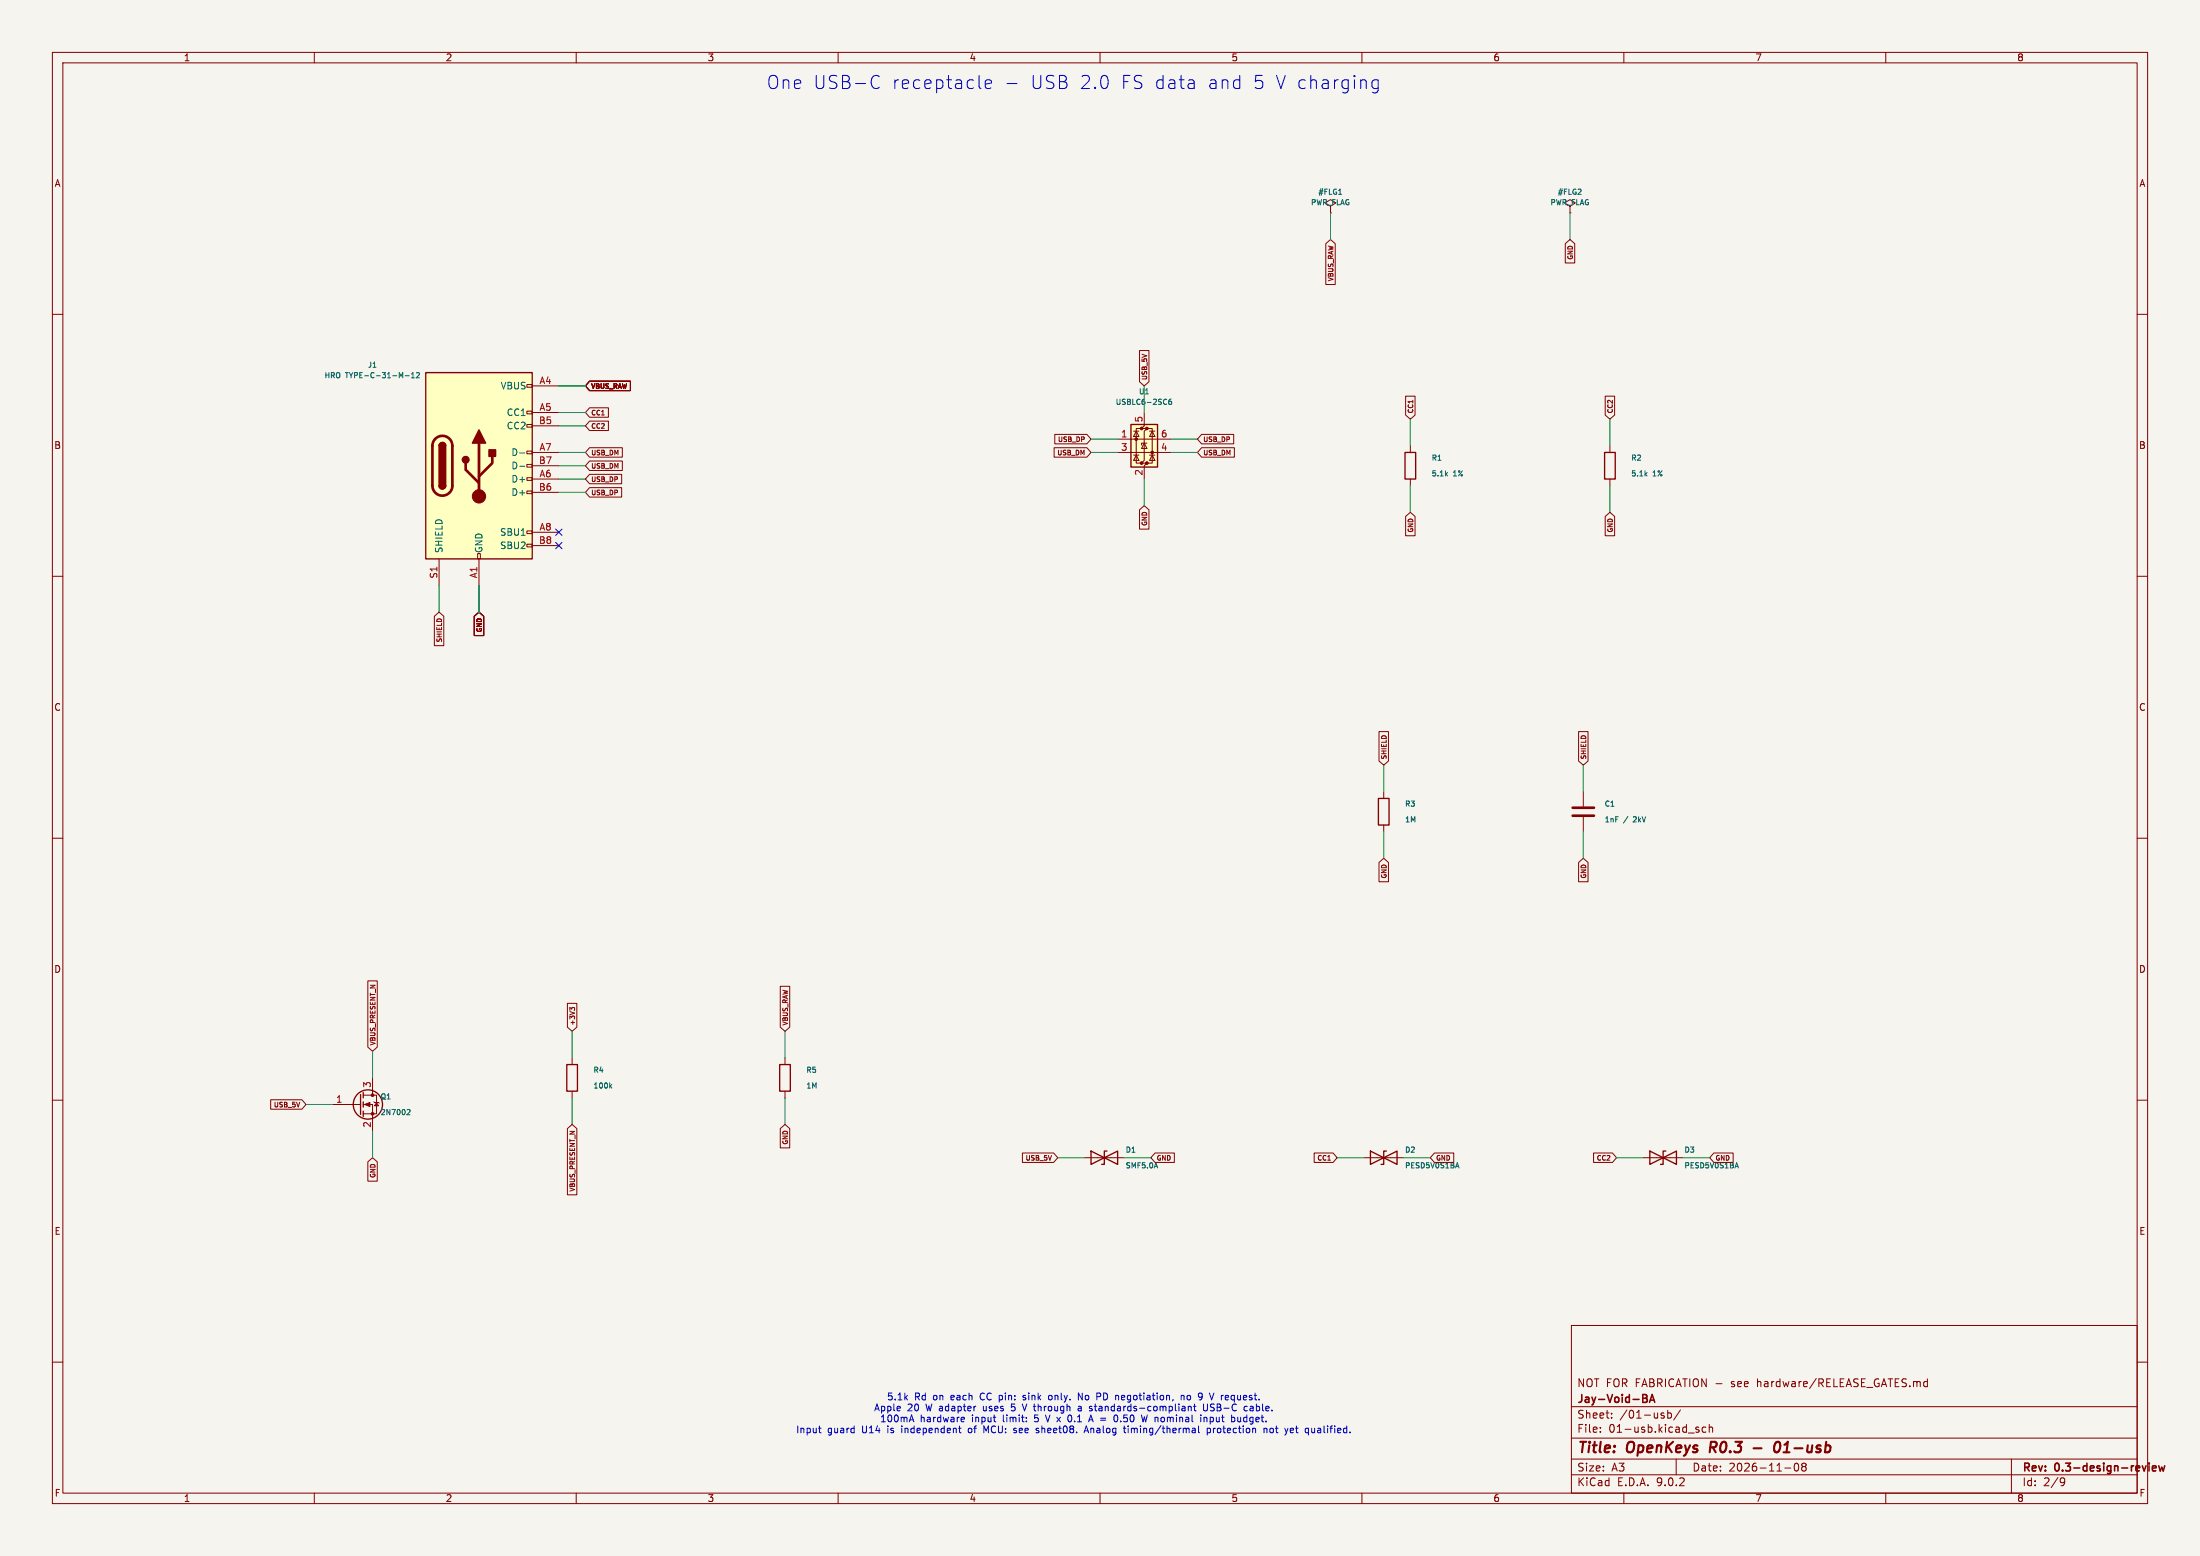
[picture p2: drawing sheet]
(kicad_sch
 (version 20250114)
 (generator "eeschema")
 (paper "A3")
 (title_block
  (title "OpenKeys R0.3 - 01-usb")
  (date "2026-11-08")
  (rev "0.3-design-review")
  (company "Jay-Void-BA")
  (comment 1 "NOT FOR FABRICATION - see hardware/RELEASE_GATES.md"))
 (lib_symbols
  (symbol "OpenKeys:USB_C_Receptacle_USB2.0_16P"
   (pin_names
    (offset 1.016)) (exclude_from_sim no) (in_bom yes) (on_board yes)
   (property "Reference" "J" (at 0 22.225 0) (effects (font (size 1.27 1.27))))
   (property "Value" "USB_C_Receptacle_USB2.0_16P" (at 0 19.685 0) (effects (font (size 1.27 1.27))))
   (property "Footprint" "" (at 3.81 0 0) (effects (font (size 1.27 1.27)) (hide yes)))
   (property "Datasheet" "https://www.usb.org/sites/default/files/documents/usb_type-c.zip" (at 3.81 0 0) (effects (font (size 1.27 1.27)) (hide yes)))
   (property "Description" "USB 2.0-only 16P Type-C Receptacle connector" (at 0 0 0) (effects (font (size 1.27 1.27)) (hide yes)))
   (symbol "USB_C_Receptacle_USB2.0_16P_0_0"
    (rectangle (start -0.254 -17.78) (end 0.254 -16.764) (stroke (width 0) (type default)) (fill (type none)))
    (rectangle (start 10.16 15.494) (end 9.144 14.986) (stroke (width 0) (type default)) (fill (type none)))
    (rectangle (start 10.16 10.414) (end 9.144 9.906) (stroke (width 0) (type default)) (fill (type none)))
    (rectangle (start 10.16 7.874) (end 9.144 7.366) (stroke (width 0) (type default)) (fill (type none)))
    (rectangle (start 10.16 2.794) (end 9.144 2.286) (stroke (width 0) (type default)) (fill (type none)))
    (rectangle (start 10.16 0.254) (end 9.144 -0.254) (stroke (width 0) (type default)) (fill (type none)))
    (rectangle (start 10.16 -2.286) (end 9.144 -2.794) (stroke (width 0) (type default)) (fill (type none)))
    (rectangle (start 10.16 -4.826) (end 9.144 -5.334) (stroke (width 0) (type default)) (fill (type none)))
    (rectangle (start 10.16 -12.446) (end 9.144 -12.954) (stroke (width 0) (type default)) (fill (type none)))
    (rectangle (start 10.16 -14.986) (end 9.144 -15.494) (stroke (width 0) (type default)) (fill (type none))))
   (symbol "USB_C_Receptacle_USB2.0_16P_0_1"
    (rectangle (start -10.16 17.78) (end 10.16 -17.78) (stroke (width 0.254) (type default)) (fill (type background)))
    (polyline (pts (xy -8.89 -3.81) (xy -8.89 3.81)) (stroke (width 0.508) (type default)) (fill (type none)))
    (rectangle (start -7.62 -3.81) (end -6.35 3.81) (stroke (width 0.254) (type default)) (fill (type outline)))
    (arc (start -7.62 3.81) (mid -6.985 4.4423) (end -6.35 3.81) (stroke (width 0.254) (type default)) (fill (type none)))
    (arc (start -7.62 3.81) (mid -6.985 4.4423) (end -6.35 3.81) (stroke (width 0.254) (type default)) (fill (type outline)))
    (arc (start -8.89 3.81) (mid -6.985 5.7067) (end -5.08 3.81) (stroke (width 0.508) (type default)) (fill (type none)))
    (arc (start -5.08 -3.81) (mid -6.985 -5.7067) (end -8.89 -3.81) (stroke (width 0.508) (type default)) (fill (type none)))
    (arc (start -6.35 -3.81) (mid -6.985 -4.4423) (end -7.62 -3.81) (stroke (width 0.254) (type default)) (fill (type none)))
    (arc (start -6.35 -3.81) (mid -6.985 -4.4423) (end -7.62 -3.81) (stroke (width 0.254) (type default)) (fill (type outline)))
    (polyline (pts (xy -5.08 3.81) (xy -5.08 -3.81)) (stroke (width 0.508) (type default)) (fill (type none)))
    (circle (center -2.54 1.143) (radius 0.635) (stroke (width 0.254) (type default)) (fill (type outline)))
    (polyline (pts (xy -1.27 4.318) (xy 0 6.858) (xy 1.27 4.318) (xy -1.27 4.318)) (stroke (width 0.254) (type default)) (fill (type outline)))
    (polyline (pts (xy 0 -2.032) (xy 2.54 0.508) (xy 2.54 1.778)) (stroke (width 0.508) (type default)) (fill (type none)))
    (polyline (pts (xy 0 -3.302) (xy -2.54 -0.762) (xy -2.54 0.508)) (stroke (width 0.508) (type default)) (fill (type none)))
    (polyline (pts (xy 0 -5.842) (xy 0 4.318)) (stroke (width 0.508) (type default)) (fill (type none)))
    (circle (center 0 -5.842) (radius 1.27) (stroke (width 0) (type default)) (fill (type outline)))
    (rectangle (start 1.905 1.778) (end 3.175 3.048) (stroke (width 0.254) (type default)) (fill (type outline))))
   (symbol "USB_C_Receptacle_USB2.0_16P_1_1"
    (pin passive line (at -7.62 -22.86 90) (length 5.08) (name "SHIELD" (effects (font (size 1.27 1.27)))) (number "S1" (effects (font (size 1.27 1.27)))))
    (pin passive line (at 0 -22.86 90) (length 5.08) (name "GND" (effects (font (size 1.27 1.27)))) (number "A1" (effects (font (size 1.27 1.27)))))
    (pin passive line (at 0 -22.86 90) (length 5.08) (hide yes) (name "GND" (effects (font (size 1.27 1.27)))) (number "A12" (effects (font (size 1.27 1.27)))))
    (pin passive line (at 0 -22.86 90) (length 5.08) (hide yes) (name "GND" (effects (font (size 1.27 1.27)))) (number "B1" (effects (font (size 1.27 1.27)))))
    (pin passive line (at 0 -22.86 90) (length 5.08) (hide yes) (name "GND" (effects (font (size 1.27 1.27)))) (number "B12" (effects (font (size 1.27 1.27)))))
    (pin passive line (at 15.24 15.24 180) (length 5.08) (name "VBUS" (effects (font (size 1.27 1.27)))) (number "A4" (effects (font (size 1.27 1.27)))))
    (pin passive line (at 15.24 15.24 180) (length 5.08) (hide yes) (name "VBUS" (effects (font (size 1.27 1.27)))) (number "A9" (effects (font (size 1.27 1.27)))))
    (pin passive line (at 15.24 15.24 180) (length 5.08) (hide yes) (name "VBUS" (effects (font (size 1.27 1.27)))) (number "B4" (effects (font (size 1.27 1.27)))))
    (pin passive line (at 15.24 15.24 180) (length 5.08) (hide yes) (name "VBUS" (effects (font (size 1.27 1.27)))) (number "B9" (effects (font (size 1.27 1.27)))))
    (pin bidirectional line (at 15.24 10.16 180) (length 5.08) (name "CC1" (effects (font (size 1.27 1.27)))) (number "A5" (effects (font (size 1.27 1.27)))))
    (pin bidirectional line (at 15.24 7.62 180) (length 5.08) (name "CC2" (effects (font (size 1.27 1.27)))) (number "B5" (effects (font (size 1.27 1.27)))))
    (pin bidirectional line (at 15.24 2.54 180) (length 5.08) (name "D-" (effects (font (size 1.27 1.27)))) (number "A7" (effects (font (size 1.27 1.27)))))
    (pin bidirectional line (at 15.24 0 180) (length 5.08) (name "D-" (effects (font (size 1.27 1.27)))) (number "B7" (effects (font (size 1.27 1.27)))))
    (pin bidirectional line (at 15.24 -2.54 180) (length 5.08) (name "D+" (effects (font (size 1.27 1.27)))) (number "A6" (effects (font (size 1.27 1.27)))))
    (pin bidirectional line (at 15.24 -5.08 180) (length 5.08) (name "D+" (effects (font (size 1.27 1.27)))) (number "B6" (effects (font (size 1.27 1.27)))))
    (pin bidirectional line (at 15.24 -12.7 180) (length 5.08) (name "SBU1" (effects (font (size 1.27 1.27)))) (number "A8" (effects (font (size 1.27 1.27)))))
    (pin bidirectional line (at 15.24 -15.24 180) (length 5.08) (name "SBU2" (effects (font (size 1.27 1.27)))) (number "B8" (effects (font (size 1.27 1.27))))))
   (embedded_fonts no))
  (symbol "OpenKeys:USBLC6-2SC6"
   (property "Reference" "U" (at 0.635 5.715 0) (effects (font (size 1.27 1.27)) (justify left)))
   (property "Value" "USBLC6-2SC6" (at 0.635 3.81 0) (effects (font (size 1.27 1.27)) (justify left)))
   (property "Footprint" "Package_TO_SOT_SMD:SOT-23-6" (at 1.27 -6.35 0) (effects (font (size 1.27 1.27)
    (italic yes)) (justify left) (hide yes)))
   (property "Datasheet" "https://www.st.com/resource/en/datasheet/usblc6-2.pdf" (at 1.27 -8.255 0) (effects (font (size 1.27 1.27)) (justify left) (hide yes)))
   (property "Description" "Very low capacitance ESD protection diode, 2 data-line, SOT-23-6" (at 0 0 0) (effects (font (size 1.27 1.27)) (hide yes)))
   (pin_names (hide yes)) (exclude_from_sim no) (in_bom yes) (on_board yes)
   (symbol "USBLC6-2SC6_0_0"
    (circle (center -1.524 0) (radius 0.0001) (stroke (width 0.508) (type default)) (fill (type none)))
    (circle (center -0.508 2.032) (radius 0.0001) (stroke (width 0.508) (type default)) (fill (type none)))
    (circle (center -0.508 -4.572) (radius 0.0001) (stroke (width 0.508) (type default)) (fill (type none)))
    (circle (center 0.508 2.032) (radius 0.0001) (stroke (width 0.508) (type default)) (fill (type none)))
    (circle (center 0.508 -4.572) (radius 0.0001) (stroke (width 0.508) (type default)) (fill (type none)))
    (circle (center 1.524 -2.54) (radius 0.0001) (stroke (width 0.508) (type default)) (fill (type none))))
   (symbol "USBLC6-2SC6_0_1"
    (polyline (pts (xy -2.54 0) (xy 2.54 0)) (stroke (width 0) (type default)) (fill (type none)))
    (polyline (pts (xy -2.54 -2.54) (xy 2.54 -2.54)) (stroke (width 0) (type default)) (fill (type none)))
    (polyline (pts (xy -2.032 0.508) (xy -1.016 0.508) (xy -1.524 1.524) (xy -2.032 0.508)) (stroke (width 0) (type default)) (fill (type none)))
    (polyline (pts (xy -2.032 -3.048) (xy -1.016 -3.048)) (stroke (width 0) (type default)) (fill (type none)))
    (polyline (pts (xy -1.016 1.524) (xy -2.032 1.524)) (stroke (width 0) (type default)) (fill (type none)))
    (polyline (pts (xy -1.016 -4.064) (xy -2.032 -4.064) (xy -1.524 -3.048) (xy -1.016 -4.064)) (stroke (width 0) (type default)) (fill (type none)))
    (polyline (pts (xy -0.508 -1.143) (xy -0.508 -0.762) (xy 0.508 -0.762)) (stroke (width 0) (type default)) (fill (type none)))
    (polyline (pts (xy 0 2.54) (xy -0.508 2.032) (xy 0.508 2.032) (xy 0 1.524) (xy 0 -4.064) (xy -0.508 -4.572) (xy 0.508 -4.572) (xy 0 -5.08)) (stroke (width 0) (type default)) (fill (type none)))
    (polyline (pts (xy 0.508 -1.778) (xy -0.508 -1.778) (xy 0 -0.762) (xy 0.508 -1.778)) (stroke (width 0) (type default)) (fill (type none)))
    (polyline (pts (xy 1.016 1.524) (xy 2.032 1.524)) (stroke (width 0) (type default)) (fill (type none)))
    (polyline (pts (xy 1.016 -3.048) (xy 2.032 -3.048)) (stroke (width 0) (type default)) (fill (type none)))
    (polyline (pts (xy 2.032 0.508) (xy 1.016 0.508) (xy 1.524 1.524) (xy 2.032 0.508)) (stroke (width 0) (type default)) (fill (type none)))
    (polyline (pts (xy 2.032 -4.064) (xy 1.016 -4.064) (xy 1.524 -3.048) (xy 2.032 -4.064)) (stroke (width 0) (type default)) (fill (type none))))
   (symbol "USBLC6-2SC6_1_1"
    (rectangle (start -2.54 2.794) (end 2.54 -5.334) (stroke (width 0.254) (type default)) (fill (type background)))
    (polyline (pts (xy -0.508 2.032) (xy -1.524 2.032) (xy -1.524 -4.572) (xy -0.508 -4.572)) (stroke (width 0) (type default)) (fill (type none)))
    (polyline (pts (xy 0.508 -4.572) (xy 1.524 -4.572) (xy 1.524 2.032) (xy 0.508 2.032)) (stroke (width 0) (type default)) (fill (type none)))
    (pin passive line (at -5.08 0 0) (length 2.54) (name "I/O1" (effects (font (size 1.27 1.27)))) (number "1" (effects (font (size 1.27 1.27)))))
    (pin passive line (at -5.08 -2.54 0) (length 2.54) (name "I/O2" (effects (font (size 1.27 1.27)))) (number "3" (effects (font (size 1.27 1.27)))))
    (pin passive line (at 0 5.08 270) (length 2.54) (name "VBUS" (effects (font (size 1.27 1.27)))) (number "5" (effects (font (size 1.27 1.27)))))
    (pin passive line (at 0 -7.62 90) (length 2.54) (name "GND" (effects (font (size 1.27 1.27)))) (number "2" (effects (font (size 1.27 1.27)))))
    (pin passive line (at 5.08 0 180) (length 2.54) (name "I/O1" (effects (font (size 1.27 1.27)))) (number "6" (effects (font (size 1.27 1.27)))))
    (pin passive line (at 5.08 -2.54 180) (length 2.54) (name "I/O2" (effects (font (size 1.27 1.27)))) (number "4" (effects (font (size 1.27 1.27))))))
   (embedded_fonts no))
  (symbol "OpenKeys:R"
   (pin_numbers (hide yes))
   (pin_names
    (offset 0)) (exclude_from_sim no) (in_bom yes) (on_board yes)
   (property "Reference" "R" (at 2.032 0 90) (effects (font (size 1.27 1.27))))
   (property "Value" "R" (at 0 0 90) (effects (font (size 1.27 1.27))))
   (property "Footprint" "" (at -1.778 0 90) (effects (font (size 1.27 1.27)) (hide yes)))
   (property "Datasheet" "~" (at 0 0 0) (effects (font (size 1.27 1.27)) (hide yes)))
   (property "Description" "Resistor" (at 0 0 0) (effects (font (size 1.27 1.27)) (hide yes)))
   (symbol "R_0_1"
    (rectangle (start -1.016 -2.54) (end 1.016 2.54) (stroke (width 0.254) (type default)) (fill (type none))))
   (symbol "R_1_1"
    (pin passive line (at 0 3.81 270) (length 1.27) (name "~" (effects (font (size 1.27 1.27)))) (number "1" (effects (font (size 1.27 1.27)))))
    (pin passive line (at 0 -3.81 90) (length 1.27) (name "~" (effects (font (size 1.27 1.27)))) (number "2" (effects (font (size 1.27 1.27))))))
   (embedded_fonts no))
  (symbol "OpenKeys:C"
   (pin_numbers (hide yes))
   (pin_names
    (offset 0.254)) (exclude_from_sim no) (in_bom yes) (on_board yes)
   (property "Reference" "C" (at 0.635 2.54 0) (effects (font (size 1.27 1.27)) (justify left)))
   (property "Value" "C" (at 0.635 -2.54 0) (effects (font (size 1.27 1.27)) (justify left)))
   (property "Footprint" "" (at 0.9652 -3.81 0) (effects (font (size 1.27 1.27)) (hide yes)))
   (property "Datasheet" "~" (at 0 0 0) (effects (font (size 1.27 1.27)) (hide yes)))
   (property "Description" "Unpolarized capacitor" (at 0 0 0) (effects (font (size 1.27 1.27)) (hide yes)))
   (symbol "C_0_1"
    (polyline (pts (xy -2.032 0.762) (xy 2.032 0.762)) (stroke (width 0.508) (type default)) (fill (type none)))
    (polyline (pts (xy -2.032 -0.762) (xy 2.032 -0.762)) (stroke (width 0.508) (type default)) (fill (type none))))
   (symbol "C_1_1"
    (pin passive line (at 0 3.81 270) (length 2.794) (name "~" (effects (font (size 1.27 1.27)))) (number "1" (effects (font (size 1.27 1.27)))))
    (pin passive line (at 0 -3.81 90) (length 2.794) (name "~" (effects (font (size 1.27 1.27)))) (number "2" (effects (font (size 1.27 1.27))))))
   (embedded_fonts no))
  (symbol "OpenKeys:2N7002"
   (property "Reference" "Q" (at 5.08 1.905 0) (effects (font (size 1.27 1.27)) (justify left)))
   (property "Value" "2N7002" (at 5.08 0 0) (effects (font (size 1.27 1.27)) (justify left)))
   (property "Footprint" "Package_TO_SOT_SMD:SOT-23" (at 5.08 -1.905 0) (effects (font (size 1.27 1.27)
    (italic yes)) (justify left) (hide yes)))
   (property "Datasheet" "https://www.onsemi.com/pub/Collateral/NDS7002A-D.PDF" (at 5.08 -3.81 0) (effects (font (size 1.27 1.27)) (justify left) (hide yes)))
   (property "Description" "0.115A Id, 60V Vds, N-Channel MOSFET, SOT-23" (at 0 0 0) (effects (font (size 1.27 1.27)) (hide yes)))
   (pin_names (hide yes)) (exclude_from_sim no) (in_bom yes) (on_board yes)
   (symbol "2N7002_0_1"
    (polyline (pts (xy 0.254 1.905) (xy 0.254 -1.905)) (stroke (width 0.254) (type default)) (fill (type none)))
    (polyline (pts (xy 0.254 0) (xy -2.54 0)) (stroke (width 0) (type default)) (fill (type none)))
    (polyline (pts (xy 0.762 2.286) (xy 0.762 1.27)) (stroke (width 0.254) (type default)) (fill (type none)))
    (polyline (pts (xy 0.762 0.508) (xy 0.762 -0.508)) (stroke (width 0.254) (type default)) (fill (type none)))
    (polyline (pts (xy 0.762 -1.27) (xy 0.762 -2.286)) (stroke (width 0.254) (type default)) (fill (type none)))
    (polyline (pts (xy 0.762 -1.778) (xy 3.302 -1.778) (xy 3.302 1.778) (xy 0.762 1.778)) (stroke (width 0) (type default)) (fill (type none)))
    (polyline (pts (xy 1.016 0) (xy 2.032 0.381) (xy 2.032 -0.381) (xy 1.016 0)) (stroke (width 0) (type default)) (fill (type outline)))
    (circle (center 1.651 0) (radius 2.794) (stroke (width 0.254) (type default)) (fill (type none)))
    (polyline (pts (xy 2.54 2.54) (xy 2.54 1.778)) (stroke (width 0) (type default)) (fill (type none)))
    (circle (center 2.54 1.778) (radius 0.254) (stroke (width 0) (type default)) (fill (type outline)))
    (circle (center 2.54 -1.778) (radius 0.254) (stroke (width 0) (type default)) (fill (type outline)))
    (polyline (pts (xy 2.54 -2.54) (xy 2.54 0) (xy 0.762 0)) (stroke (width 0) (type default)) (fill (type none)))
    (polyline (pts (xy 2.794 0.508) (xy 2.921 0.381) (xy 3.683 0.381) (xy 3.81 0.254)) (stroke (width 0) (type default)) (fill (type none)))
    (polyline (pts (xy 3.302 0.381) (xy 2.921 -0.254) (xy 3.683 -0.254) (xy 3.302 0.381)) (stroke (width 0) (type default)) (fill (type none))))
   (symbol "2N7002_1_1"
    (pin input line (at -5.08 0 0) (length 2.54) (name "G" (effects (font (size 1.27 1.27)))) (number "1" (effects (font (size 1.27 1.27)))))
    (pin passive line (at 2.54 5.08 270) (length 2.54) (name "D" (effects (font (size 1.27 1.27)))) (number "3" (effects (font (size 1.27 1.27)))))
    (pin passive line (at 2.54 -5.08 90) (length 2.54) (name "S" (effects (font (size 1.27 1.27)))) (number "2" (effects (font (size 1.27 1.27))))))
   (embedded_fonts no))
  (symbol "OpenKeys:D_TVS"
   (pin_numbers (hide yes))
   (pin_names
    (offset 1.016) (hide yes)) (exclude_from_sim no) (in_bom yes) (on_board yes)
   (property "Reference" "D" (at 0 2.54 0) (effects (font (size 1.27 1.27))))
   (property "Value" "D_TVS" (at 0 -2.54 0) (effects (font (size 1.27 1.27))))
   (property "Footprint" "" (at 0 0 0) (effects (font (size 1.27 1.27)) (hide yes)))
   (property "Datasheet" "~" (at 0 0 0) (effects (font (size 1.27 1.27)) (hide yes)))
   (property "Description" "Bidirectional transient-voltage-suppression diode" (at 0 0 0) (effects (font (size 1.27 1.27)) (hide yes)))
   (symbol "D_TVS_0_1"
    (polyline (pts (xy -2.54 1.27) (xy -2.54 -1.27) (xy 2.54 1.27) (xy 2.54 -1.27) (xy -2.54 1.27)) (stroke (width 0.254) (type default)) (fill (type none)))
    (polyline (pts (xy 0.508 1.27) (xy 0 1.27) (xy 0 -1.27) (xy -0.508 -1.27)) (stroke (width 0.254) (type default)) (fill (type none)))
    (polyline (pts (xy 1.27 0) (xy -1.27 0)) (stroke (width 0) (type default)) (fill (type none))))
   (symbol "D_TVS_1_1"
    (pin passive line (at -3.81 0 0) (length 2.54) (name "A1" (effects (font (size 1.27 1.27)))) (number "1" (effects (font (size 1.27 1.27)))))
    (pin passive line (at 3.81 0 180) (length 2.54) (name "A2" (effects (font (size 1.27 1.27)))) (number "2" (effects (font (size 1.27 1.27))))))
   (embedded_fonts no))
  (symbol "OpenKeys:PWR_FLAG"
   (power)
   (pin_numbers (hide yes))
   (pin_names
    (offset 0) (hide yes)) (exclude_from_sim no) (in_bom yes) (on_board yes)
   (property "Reference" "#FLG" (at 0 1.905 0) (effects (font (size 1.27 1.27)) (hide yes)))
   (property "Value" "PWR_FLAG" (at 0 3.81 0) (effects (font (size 1.27 1.27))))
   (property "Footprint" "" (at 0 0 0) (effects (font (size 1.27 1.27)) (hide yes)))
   (property "Datasheet" "~" (at 0 0 0) (effects (font (size 1.27 1.27)) (hide yes)))
   (property "Description" "Special symbol for telling ERC where power comes from" (at 0 0 0) (effects (font (size 1.27 1.27)) (hide yes)))
   (symbol "PWR_FLAG_0_0"
    (pin power_out line (at 0 0 90) (length 0) (name "~" (effects (font (size 1.27 1.27)))) (number "1" (effects (font (size 1.27 1.27))))))
   (symbol "PWR_FLAG_0_1"
    (polyline (pts (xy 0 0) (xy 0 1.27) (xy -1.016 1.905) (xy 0 2.54) (xy 1.016 1.905) (xy 0 1.27)) (stroke (width 0) (type default)) (fill (type none))))
   (embedded_fonts no)))
 (text "One USB-C receptacle - USB 2.0 FS data and 5 V charging" (at 205 16 0) (effects (font (size 2.5 2.5))))
 (wire (pts (xy 83.82 111.76) (xy 83.82 116.84)) (stroke (width 0) (type default)))
 (global_label "SHIELD"
  (shape input) (at 83.82 116.84 270) (effects (font (size 0.9 0.9)) (justify right))
  (property "Intersheetrefs" "${INTERSHEET_REFS}" (at 83.82 116.84 270) (effects (font (size 0.8 0.8)) (hide yes))))
 (wire (pts (xy 91.44 111.76) (xy 91.44 116.84)) (stroke (width 0) (type default)))
 (global_label "GND"
  (shape input) (at 91.44 116.84 270) (effects (font (size 0.9 0.9)) (justify right))
  (property "Intersheetrefs" "${INTERSHEET_REFS}" (at 91.44 116.84 270) (effects (font (size 0.8 0.8)) (hide yes))))
 (wire (pts (xy 91.44 111.76) (xy 91.44 116.84)) (stroke (width 0) (type default)))
 (global_label "GND"
  (shape input) (at 91.44 116.84 270) (effects (font (size 0.9 0.9)) (justify right))
  (property "Intersheetrefs" "${INTERSHEET_REFS}" (at 91.44 116.84 270) (effects (font (size 0.8 0.8)) (hide yes))))
 (wire (pts (xy 91.44 111.76) (xy 91.44 116.84)) (stroke (width 0) (type default)))
 (global_label "GND"
  (shape input) (at 91.44 116.84 270) (effects (font (size 0.9 0.9)) (justify right))
  (property "Intersheetrefs" "${INTERSHEET_REFS}" (at 91.44 116.84 270) (effects (font (size 0.8 0.8)) (hide yes))))
 (wire (pts (xy 91.44 111.76) (xy 91.44 116.84)) (stroke (width 0) (type default)))
 (global_label "GND"
  (shape input) (at 91.44 116.84 270) (effects (font (size 0.9 0.9)) (justify right))
  (property "Intersheetrefs" "${INTERSHEET_REFS}" (at 91.44 116.84 270) (effects (font (size 0.8 0.8)) (hide yes))))
 (wire (pts (xy 106.68 73.66) (xy 111.76 73.66)) (stroke (width 0) (type default)))
 (global_label "VBUS_RAW"
  (shape input) (at 111.76 73.66 0) (effects (font (size 0.9 0.9)) (justify left))
  (property "Intersheetrefs" "${INTERSHEET_REFS}" (at 111.76 73.66 0) (effects (font (size 0.8 0.8)) (hide yes))))
 (wire (pts (xy 106.68 73.66) (xy 111.76 73.66)) (stroke (width 0) (type default)))
 (global_label "VBUS_RAW"
  (shape input) (at 111.76 73.66 0) (effects (font (size 0.9 0.9)) (justify left))
  (property "Intersheetrefs" "${INTERSHEET_REFS}" (at 111.76 73.66 0) (effects (font (size 0.8 0.8)) (hide yes))))
 (wire (pts (xy 106.68 73.66) (xy 111.76 73.66)) (stroke (width 0) (type default)))
 (global_label "VBUS_RAW"
  (shape input) (at 111.76 73.66 0) (effects (font (size 0.9 0.9)) (justify left))
  (property "Intersheetrefs" "${INTERSHEET_REFS}" (at 111.76 73.66 0) (effects (font (size 0.8 0.8)) (hide yes))))
 (wire (pts (xy 106.68 73.66) (xy 111.76 73.66)) (stroke (width 0) (type default)))
 (global_label "VBUS_RAW"
  (shape input) (at 111.76 73.66 0) (effects (font (size 0.9 0.9)) (justify left))
  (property "Intersheetrefs" "${INTERSHEET_REFS}" (at 111.76 73.66 0) (effects (font (size 0.8 0.8)) (hide yes))))
 (wire (pts (xy 106.68 78.74) (xy 111.76 78.74)) (stroke (width 0) (type default)))
 (global_label "CC1"
  (shape input) (at 111.76 78.74 0) (effects (font (size 0.9 0.9)) (justify left))
  (property "Intersheetrefs" "${INTERSHEET_REFS}" (at 111.76 78.74 0) (effects (font (size 0.8 0.8)) (hide yes))))
 (wire (pts (xy 106.68 81.28) (xy 111.76 81.28)) (stroke (width 0) (type default)))
 (global_label "CC2"
  (shape input) (at 111.76 81.28 0) (effects (font (size 0.9 0.9)) (justify left))
  (property "Intersheetrefs" "${INTERSHEET_REFS}" (at 111.76 81.28 0) (effects (font (size 0.8 0.8)) (hide yes))))
 (wire (pts (xy 106.68 86.36) (xy 111.76 86.36)) (stroke (width 0) (type default)))
 (global_label "USB_DM"
  (shape input) (at 111.76 86.36 0) (effects (font (size 0.9 0.9)) (justify left))
  (property "Intersheetrefs" "${INTERSHEET_REFS}" (at 111.76 86.36 0) (effects (font (size 0.8 0.8)) (hide yes))))
 (wire (pts (xy 106.68 88.9) (xy 111.76 88.9)) (stroke (width 0) (type default)))
 (global_label "USB_DM"
  (shape input) (at 111.76 88.9 0) (effects (font (size 0.9 0.9)) (justify left))
  (property "Intersheetrefs" "${INTERSHEET_REFS}" (at 111.76 88.9 0) (effects (font (size 0.8 0.8)) (hide yes))))
 (wire (pts (xy 106.68 91.44) (xy 111.76 91.44)) (stroke (width 0) (type default)))
 (global_label "USB_DP"
  (shape input) (at 111.76 91.44 0) (effects (font (size 0.9 0.9)) (justify left))
  (property "Intersheetrefs" "${INTERSHEET_REFS}" (at 111.76 91.44 0) (effects (font (size 0.8 0.8)) (hide yes))))
 (wire (pts (xy 106.68 93.98) (xy 111.76 93.98)) (stroke (width 0) (type default)))
 (global_label "USB_DP"
  (shape input) (at 111.76 93.98 0) (effects (font (size 0.9 0.9)) (justify left))
  (property "Intersheetrefs" "${INTERSHEET_REFS}" (at 111.76 93.98 0) (effects (font (size 0.8 0.8)) (hide yes))))
 (no_connect (at 106.68 101.6))
 (no_connect (at 106.68 104.14))
 (symbol
  (lib_id "OpenKeys:USB_C_Receptacle_USB2.0_16P") (at 91.44 88.9 0) (unit 1) (in_bom yes) (on_board yes) (dnp no)
  (property "Reference" "J1" (at 71.12 69.66 0) (effects (font (size 1 1))))
  (property "Value" "HRO TYPE-C-31-M-12" (at 71.12 71.66 0) (effects (font (size 1 1))))
  (property "Footprint" "Connector_USB:USB_C_Receptacle_HRO_TYPE-C-31-M-12" (at 71.12 88.9 0) (effects (font (size 1 1)) (hide yes)))
  (property "Datasheet" "https://www.usb.org/sites/default/files/documents/usb_type-c.zip" (at 71.12 88.9 0) (effects (font (size 1 1)) (hide yes))) (pin "S1") (pin "A1") (pin "A12") (pin "B1") (pin "B12") (pin "A4") (pin "A9") (pin "B4") (pin "B9") (pin "A5") (pin "B5") (pin "A7") (pin "B7") (pin "A6") (pin "B6") (pin "A8") (pin "B8"))
 (wire (pts (xy 213.36 83.82) (xy 208.28 83.82)) (stroke (width 0) (type default)))
 (global_label "USB_DP"
  (shape input) (at 208.28 83.82 180) (effects (font (size 0.9 0.9)) (justify right))
  (property "Intersheetrefs" "${INTERSHEET_REFS}" (at 208.28 83.82 180) (effects (font (size 0.8 0.8)) (hide yes))))
 (wire (pts (xy 213.36 86.36) (xy 208.28 86.36)) (stroke (width 0) (type default)))
 (global_label "USB_DM"
  (shape input) (at 208.28 86.36 180) (effects (font (size 0.9 0.9)) (justify right))
  (property "Intersheetrefs" "${INTERSHEET_REFS}" (at 208.28 86.36 180) (effects (font (size 0.8 0.8)) (hide yes))))
 (wire (pts (xy 218.44 78.74) (xy 218.44 73.66)) (stroke (width 0) (type default)))
 (global_label "USB_5V"
  (shape input) (at 218.44 73.66 90) (effects (font (size 0.9 0.9)) (justify left))
  (property "Intersheetrefs" "${INTERSHEET_REFS}" (at 218.44 73.66 90) (effects (font (size 0.8 0.8)) (hide yes))))
 (wire (pts (xy 218.44 91.44) (xy 218.44 96.52)) (stroke (width 0) (type default)))
 (global_label "GND"
  (shape input) (at 218.44 96.52 270) (effects (font (size 0.9 0.9)) (justify right))
  (property "Intersheetrefs" "${INTERSHEET_REFS}" (at 218.44 96.52 270) (effects (font (size 0.8 0.8)) (hide yes))))
 (wire (pts (xy 223.52 83.82) (xy 228.6 83.82)) (stroke (width 0) (type default)))
 (global_label "USB_DP"
  (shape input) (at 228.6 83.82 0) (effects (font (size 0.9 0.9)) (justify left))
  (property "Intersheetrefs" "${INTERSHEET_REFS}" (at 228.6 83.82 0) (effects (font (size 0.8 0.8)) (hide yes))))
 (wire (pts (xy 223.52 86.36) (xy 228.6 86.36)) (stroke (width 0) (type default)))
 (global_label "USB_DM"
  (shape input) (at 228.6 86.36 0) (effects (font (size 0.9 0.9)) (justify left))
  (property "Intersheetrefs" "${INTERSHEET_REFS}" (at 228.6 86.36 0) (effects (font (size 0.8 0.8)) (hide yes))))
 (symbol
  (lib_id "OpenKeys:USBLC6-2SC6") (at 218.44 83.82 0) (unit 1) (in_bom yes) (on_board yes) (dnp no)
  (property "Reference" "U1" (at 218.44 74.74 0) (effects (font (size 1 1))))
  (property "Value" "USBLC6-2SC6" (at 218.44 76.74 0) (effects (font (size 1 1))))
  (property "Footprint" "Package_TO_SOT_SMD:SOT-23-6" (at 218.44 83.82 0) (effects (font (size 1 1)) (hide yes)))
  (property "Datasheet" "https://www.st.com/resource/en/datasheet/usblc6-2.pdf" (at 218.44 83.82 0) (effects (font (size 1 1)) (hide yes))) (pin "1") (pin "3") (pin "5") (pin "2") (pin "6") (pin "4"))
 (wire (pts (xy 269.24 85.09) (xy 269.24 80.01)) (stroke (width 0) (type default)))
 (global_label "CC1"
  (shape input) (at 269.24 80.01 90) (effects (font (size 0.9 0.9)) (justify left))
  (property "Intersheetrefs" "${INTERSHEET_REFS}" (at 269.24 80.01 90) (effects (font (size 0.8 0.8)) (hide yes))))
 (wire (pts (xy 269.24 92.71) (xy 269.24 97.79)) (stroke (width 0) (type default)))
 (global_label "GND"
  (shape input) (at 269.24 97.79 270) (effects (font (size 0.9 0.9)) (justify right))
  (property "Intersheetrefs" "${INTERSHEET_REFS}" (at 269.24 97.79 270) (effects (font (size 0.8 0.8)) (hide yes))))
 (symbol
  (lib_id "OpenKeys:R") (at 269.24 88.9 0) (unit 1) (in_bom yes) (on_board yes) (dnp no)
  (property "Reference" "R1" (at 273.24 87.4 0) (effects (font (size 1 1)) (justify left)))
  (property "Value" "5.1k 1%" (at 273.24 90.4 0) (effects (font (size 1 1)) (justify left)))
  (property "Footprint" "Resistor_SMD:R_0603_1608Metric" (at 273.24 88.9 0) (effects (font (size 1 1)) (hide yes)))
  (property "Datasheet" "~" (at 273.24 88.9 0) (effects (font (size 1 1)) (hide yes))) (pin "1") (pin "2"))
 (wire (pts (xy 307.34 85.09) (xy 307.34 80.01)) (stroke (width 0) (type default)))
 (global_label "CC2"
  (shape input) (at 307.34 80.01 90) (effects (font (size 0.9 0.9)) (justify left))
  (property "Intersheetrefs" "${INTERSHEET_REFS}" (at 307.34 80.01 90) (effects (font (size 0.8 0.8)) (hide yes))))
 (wire (pts (xy 307.34 92.71) (xy 307.34 97.79)) (stroke (width 0) (type default)))
 (global_label "GND"
  (shape input) (at 307.34 97.79 270) (effects (font (size 0.9 0.9)) (justify right))
  (property "Intersheetrefs" "${INTERSHEET_REFS}" (at 307.34 97.79 270) (effects (font (size 0.8 0.8)) (hide yes))))
 (symbol
  (lib_id "OpenKeys:R") (at 307.34 88.9 0) (unit 1) (in_bom yes) (on_board yes) (dnp no)
  (property "Reference" "R2" (at 311.34 87.4 0) (effects (font (size 1 1)) (justify left)))
  (property "Value" "5.1k 1%" (at 311.34 90.4 0) (effects (font (size 1 1)) (justify left)))
  (property "Footprint" "Resistor_SMD:R_0603_1608Metric" (at 311.34 88.9 0) (effects (font (size 1 1)) (hide yes)))
  (property "Datasheet" "~" (at 311.34 88.9 0) (effects (font (size 1 1)) (hide yes))) (pin "1") (pin "2"))
 (wire (pts (xy 264.16 151.13) (xy 264.16 146.05)) (stroke (width 0) (type default)))
 (global_label "SHIELD"
  (shape input) (at 264.16 146.05 90) (effects (font (size 0.9 0.9)) (justify left))
  (property "Intersheetrefs" "${INTERSHEET_REFS}" (at 264.16 146.05 90) (effects (font (size 0.8 0.8)) (hide yes))))
 (wire (pts (xy 264.16 158.75) (xy 264.16 163.83)) (stroke (width 0) (type default)))
 (global_label "GND"
  (shape input) (at 264.16 163.83 270) (effects (font (size 0.9 0.9)) (justify right))
  (property "Intersheetrefs" "${INTERSHEET_REFS}" (at 264.16 163.83 270) (effects (font (size 0.8 0.8)) (hide yes))))
 (symbol
  (lib_id "OpenKeys:R") (at 264.16 154.94 0) (unit 1) (in_bom yes) (on_board yes) (dnp no)
  (property "Reference" "R3" (at 268.16 153.44 0) (effects (font (size 1 1)) (justify left)))
  (property "Value" "1M" (at 268.16 156.44 0) (effects (font (size 1 1)) (justify left)))
  (property "Footprint" "Resistor_SMD:R_0603_1608Metric" (at 268.16 154.94 0) (effects (font (size 1 1)) (hide yes)))
  (property "Datasheet" "~" (at 268.16 154.94 0) (effects (font (size 1 1)) (hide yes))) (pin "1") (pin "2"))
 (wire (pts (xy 302.26 151.13) (xy 302.26 146.05)) (stroke (width 0) (type default)))
 (global_label "SHIELD"
  (shape input) (at 302.26 146.05 90) (effects (font (size 0.9 0.9)) (justify left))
  (property "Intersheetrefs" "${INTERSHEET_REFS}" (at 302.26 146.05 90) (effects (font (size 0.8 0.8)) (hide yes))))
 (wire (pts (xy 302.26 158.75) (xy 302.26 163.83)) (stroke (width 0) (type default)))
 (global_label "GND"
  (shape input) (at 302.26 163.83 270) (effects (font (size 0.9 0.9)) (justify right))
  (property "Intersheetrefs" "${INTERSHEET_REFS}" (at 302.26 163.83 270) (effects (font (size 0.8 0.8)) (hide yes))))
 (symbol
  (lib_id "OpenKeys:C") (at 302.26 154.94 0) (unit 1) (in_bom yes) (on_board yes) (dnp no)
  (property "Reference" "C1" (at 306.26 153.44 0) (effects (font (size 1 1)) (justify left)))
  (property "Value" "1nF / 2kV" (at 306.26 156.44 0) (effects (font (size 1 1)) (justify left)))
  (property "Footprint" "Capacitor_SMD:C_0603_1608Metric" (at 306.26 154.94 0) (effects (font (size 1 1)) (hide yes)))
  (property "Datasheet" "~" (at 306.26 154.94 0) (effects (font (size 1 1)) (hide yes))) (pin "1") (pin "2"))
 (wire (pts (xy 63.5 210.82) (xy 58.42 210.82)) (stroke (width 0) (type default)))
 (global_label "USB_5V"
  (shape input) (at 58.42 210.82 180) (effects (font (size 0.9 0.9)) (justify right))
  (property "Intersheetrefs" "${INTERSHEET_REFS}" (at 58.42 210.82 180) (effects (font (size 0.8 0.8)) (hide yes))))
 (wire (pts (xy 71.12 205.74) (xy 71.12 200.66)) (stroke (width 0) (type default)))
 (global_label "VBUS_PRESENT_N"
  (shape input) (at 71.12 200.66 90) (effects (font (size 0.9 0.9)) (justify left))
  (property "Intersheetrefs" "${INTERSHEET_REFS}" (at 71.12 200.66 90) (effects (font (size 0.8 0.8)) (hide yes))))
 (wire (pts (xy 71.12 215.9) (xy 71.12 220.98)) (stroke (width 0) (type default)))
 (global_label "GND"
  (shape input) (at 71.12 220.98 270) (effects (font (size 0.9 0.9)) (justify right))
  (property "Intersheetrefs" "${INTERSHEET_REFS}" (at 71.12 220.98 270) (effects (font (size 0.8 0.8)) (hide yes))))
 (symbol
  (lib_id "OpenKeys:2N7002") (at 68.58 210.82 0) (unit 1) (in_bom yes) (on_board yes) (dnp no)
  (property "Reference" "Q1" (at 72.58 209.32 0) (effects (font (size 1 1)) (justify left)))
  (property "Value" "2N7002" (at 72.58 212.32 0) (effects (font (size 1 1)) (justify left)))
  (property "Footprint" "Package_TO_SOT_SMD:SOT-23" (at 72.58 210.82 0) (effects (font (size 1 1)) (hide yes)))
  (property "Datasheet" "https://www.onsemi.com/pub/Collateral/NDS7002A-D.PDF" (at 72.58 210.82 0) (effects (font (size 1 1)) (hide yes))) (pin "1") (pin "3") (pin "2"))
 (wire (pts (xy 109.22 201.93) (xy 109.22 196.85)) (stroke (width 0) (type default)))
 (global_label "+3V3"
  (shape input) (at 109.22 196.85 90) (effects (font (size 0.9 0.9)) (justify left))
  (property "Intersheetrefs" "${INTERSHEET_REFS}" (at 109.22 196.85 90) (effects (font (size 0.8 0.8)) (hide yes))))
 (wire (pts (xy 109.22 209.55) (xy 109.22 214.63)) (stroke (width 0) (type default)))
 (global_label "VBUS_PRESENT_N"
  (shape input) (at 109.22 214.63 270) (effects (font (size 0.9 0.9)) (justify right))
  (property "Intersheetrefs" "${INTERSHEET_REFS}" (at 109.22 214.63 270) (effects (font (size 0.8 0.8)) (hide yes))))
 (symbol
  (lib_id "OpenKeys:R") (at 109.22 205.74 0) (unit 1) (in_bom yes) (on_board yes) (dnp no)
  (property "Reference" "R4" (at 113.22 204.24 0) (effects (font (size 1 1)) (justify left)))
  (property "Value" "100k" (at 113.22 207.24 0) (effects (font (size 1 1)) (justify left)))
  (property "Footprint" "Resistor_SMD:R_0603_1608Metric" (at 113.22 205.74 0) (effects (font (size 1 1)) (hide yes)))
  (property "Datasheet" "~" (at 113.22 205.74 0) (effects (font (size 1 1)) (hide yes))) (pin "1") (pin "2"))
 (wire (pts (xy 149.86 201.93) (xy 149.86 196.85)) (stroke (width 0) (type default)))
 (global_label "VBUS_RAW"
  (shape input) (at 149.86 196.85 90) (effects (font (size 0.9 0.9)) (justify left))
  (property "Intersheetrefs" "${INTERSHEET_REFS}" (at 149.86 196.85 90) (effects (font (size 0.8 0.8)) (hide yes))))
 (wire (pts (xy 149.86 209.55) (xy 149.86 214.63)) (stroke (width 0) (type default)))
 (global_label "GND"
  (shape input) (at 149.86 214.63 270) (effects (font (size 0.9 0.9)) (justify right))
  (property "Intersheetrefs" "${INTERSHEET_REFS}" (at 149.86 214.63 270) (effects (font (size 0.8 0.8)) (hide yes))))
 (symbol
  (lib_id "OpenKeys:R") (at 149.86 205.74 0) (unit 1) (in_bom yes) (on_board yes) (dnp no)
  (property "Reference" "R5" (at 153.86 204.24 0) (effects (font (size 1 1)) (justify left)))
  (property "Value" "1M" (at 153.86 207.24 0) (effects (font (size 1 1)) (justify left)))
  (property "Footprint" "Resistor_SMD:R_0603_1608Metric" (at 153.86 205.74 0) (effects (font (size 1 1)) (hide yes)))
  (property "Datasheet" "~" (at 153.86 205.74 0) (effects (font (size 1 1)) (hide yes))) (pin "1") (pin "2"))
 (wire (pts (xy 207.01 220.98) (xy 201.93 220.98)) (stroke (width 0) (type default)))
 (global_label "USB_5V"
  (shape input) (at 201.93 220.98 180) (effects (font (size 0.9 0.9)) (justify right))
  (property "Intersheetrefs" "${INTERSHEET_REFS}" (at 201.93 220.98 180) (effects (font (size 0.8 0.8)) (hide yes))))
 (wire (pts (xy 214.63 220.98) (xy 219.71 220.98)) (stroke (width 0) (type default)))
 (global_label "GND"
  (shape input) (at 219.71 220.98 0) (effects (font (size 0.9 0.9)) (justify left))
  (property "Intersheetrefs" "${INTERSHEET_REFS}" (at 219.71 220.98 0) (effects (font (size 0.8 0.8)) (hide yes))))
 (symbol
  (lib_id "OpenKeys:D_TVS") (at 210.82 220.98 0) (unit 1) (in_bom yes) (on_board yes) (dnp no)
  (property "Reference" "D1" (at 214.82 219.48 0) (effects (font (size 1 1)) (justify left)))
  (property "Value" "SMF5.0A" (at 214.82 222.48 0) (effects (font (size 1 1)) (justify left)))
  (property "Footprint" "Diode_SMD:D_SOD-123F" (at 214.82 220.98 0) (effects (font (size 1 1)) (hide yes)))
  (property "Datasheet" "~" (at 214.82 220.98 0) (effects (font (size 1 1)) (hide yes))) (pin "1") (pin "2"))
 (wire (pts (xy 260.35 220.98) (xy 255.27 220.98)) (stroke (width 0) (type default)))
 (global_label "CC1"
  (shape input) (at 255.27 220.98 180) (effects (font (size 0.9 0.9)) (justify right))
  (property "Intersheetrefs" "${INTERSHEET_REFS}" (at 255.27 220.98 180) (effects (font (size 0.8 0.8)) (hide yes))))
 (wire (pts (xy 267.97 220.98) (xy 273.05 220.98)) (stroke (width 0) (type default)))
 (global_label "GND"
  (shape input) (at 273.05 220.98 0) (effects (font (size 0.9 0.9)) (justify left))
  (property "Intersheetrefs" "${INTERSHEET_REFS}" (at 273.05 220.98 0) (effects (font (size 0.8 0.8)) (hide yes))))
 (symbol
  (lib_id "OpenKeys:D_TVS") (at 264.16 220.98 0) (unit 1) (in_bom yes) (on_board yes) (dnp no)
  (property "Reference" "D2" (at 268.16 219.48 0) (effects (font (size 1 1)) (justify left)))
  (property "Value" "PESD5V0S1BA" (at 268.16 222.48 0) (effects (font (size 1 1)) (justify left)))
  (property "Footprint" "Diode_SMD:D_SOD-323" (at 268.16 220.98 0) (effects (font (size 1 1)) (hide yes)))
  (property "Datasheet" "~" (at 268.16 220.98 0) (effects (font (size 1 1)) (hide yes))) (pin "1") (pin "2"))
 (wire (pts (xy 313.69 220.98) (xy 308.61 220.98)) (stroke (width 0) (type default)))
 (global_label "CC2"
  (shape input) (at 308.61 220.98 180) (effects (font (size 0.9 0.9)) (justify right))
  (property "Intersheetrefs" "${INTERSHEET_REFS}" (at 308.61 220.98 180) (effects (font (size 0.8 0.8)) (hide yes))))
 (wire (pts (xy 321.31 220.98) (xy 326.39 220.98)) (stroke (width 0) (type default)))
 (global_label "GND"
  (shape input) (at 326.39 220.98 0) (effects (font (size 0.9 0.9)) (justify left))
  (property "Intersheetrefs" "${INTERSHEET_REFS}" (at 326.39 220.98 0) (effects (font (size 0.8 0.8)) (hide yes))))
 (symbol
  (lib_id "OpenKeys:D_TVS") (at 317.5 220.98 0) (unit 1) (in_bom yes) (on_board yes) (dnp no)
  (property "Reference" "D3" (at 321.5 219.48 0) (effects (font (size 1 1)) (justify left)))
  (property "Value" "PESD5V0S1BA" (at 321.5 222.48 0) (effects (font (size 1 1)) (justify left)))
  (property "Footprint" "Diode_SMD:D_SOD-323" (at 321.5 220.98 0) (effects (font (size 1 1)) (hide yes)))
  (property "Datasheet" "~" (at 321.5 220.98 0) (effects (font (size 1 1)) (hide yes))) (pin "1") (pin "2"))
 (wire (pts (xy 254.0 40.64) (xy 254.0 45.72)) (stroke (width 0) (type default)))
 (global_label "VBUS_RAW"
  (shape input) (at 254.0 45.72 270) (effects (font (size 0.9 0.9)) (justify right))
  (property "Intersheetrefs" "${INTERSHEET_REFS}" (at 254.0 45.72 270) (effects (font (size 0.8 0.8)) (hide yes))))
 (symbol
  (lib_id "OpenKeys:PWR_FLAG") (at 254.0 40.64 0) (unit 1) (in_bom no) (on_board no) (dnp no)
  (property "Reference" "#FLG1" (at 254.0 36.64 0) (effects (font (size 1 1))))
  (property "Value" "PWR_FLAG" (at 254.0 38.64 0) (effects (font (size 1 1))))
  (property "Footprint" "" (at 254.0 40.64 0) (effects (font (size 1 1)) (hide yes)))
  (property "Datasheet" "~" (at 254.0 40.64 0) (effects (font (size 1 1)) (hide yes))) (pin "1"))
 (wire (pts (xy 299.72 40.64) (xy 299.72 45.72)) (stroke (width 0) (type default)))
 (global_label "GND"
  (shape input) (at 299.72 45.72 270) (effects (font (size 0.9 0.9)) (justify right))
  (property "Intersheetrefs" "${INTERSHEET_REFS}" (at 299.72 45.72 270) (effects (font (size 0.8 0.8)) (hide yes))))
 (symbol
  (lib_id "OpenKeys:PWR_FLAG") (at 299.72 40.64 0) (unit 1) (in_bom no) (on_board no) (dnp no)
  (property "Reference" "#FLG2" (at 299.72 36.64 0) (effects (font (size 1 1))))
  (property "Value" "PWR_FLAG" (at 299.72 38.64 0) (effects (font (size 1 1))))
  (property "Footprint" "" (at 299.72 40.64 0) (effects (font (size 1 1)) (hide yes)))
  (property "Datasheet" "~" (at 299.72 40.64 0) (effects (font (size 1 1)) (hide yes))) (pin "1"))
 (text "5.1k Rd on each CC pin: sink only. No PD negotiation, no 9 V request.\nApple 20 W adapter uses 5 V through a standards-compliant USB-C cable.\n100mA hardware input limit: 5 V x 0.1 A = 0.50 W nominal input budget.\nInput guard U14 is independent of MCU: see sheet08. Analog timing/thermal protection not yet qualified." (at 205 270 0) (effects (font (size 1.3 1.3)))))
